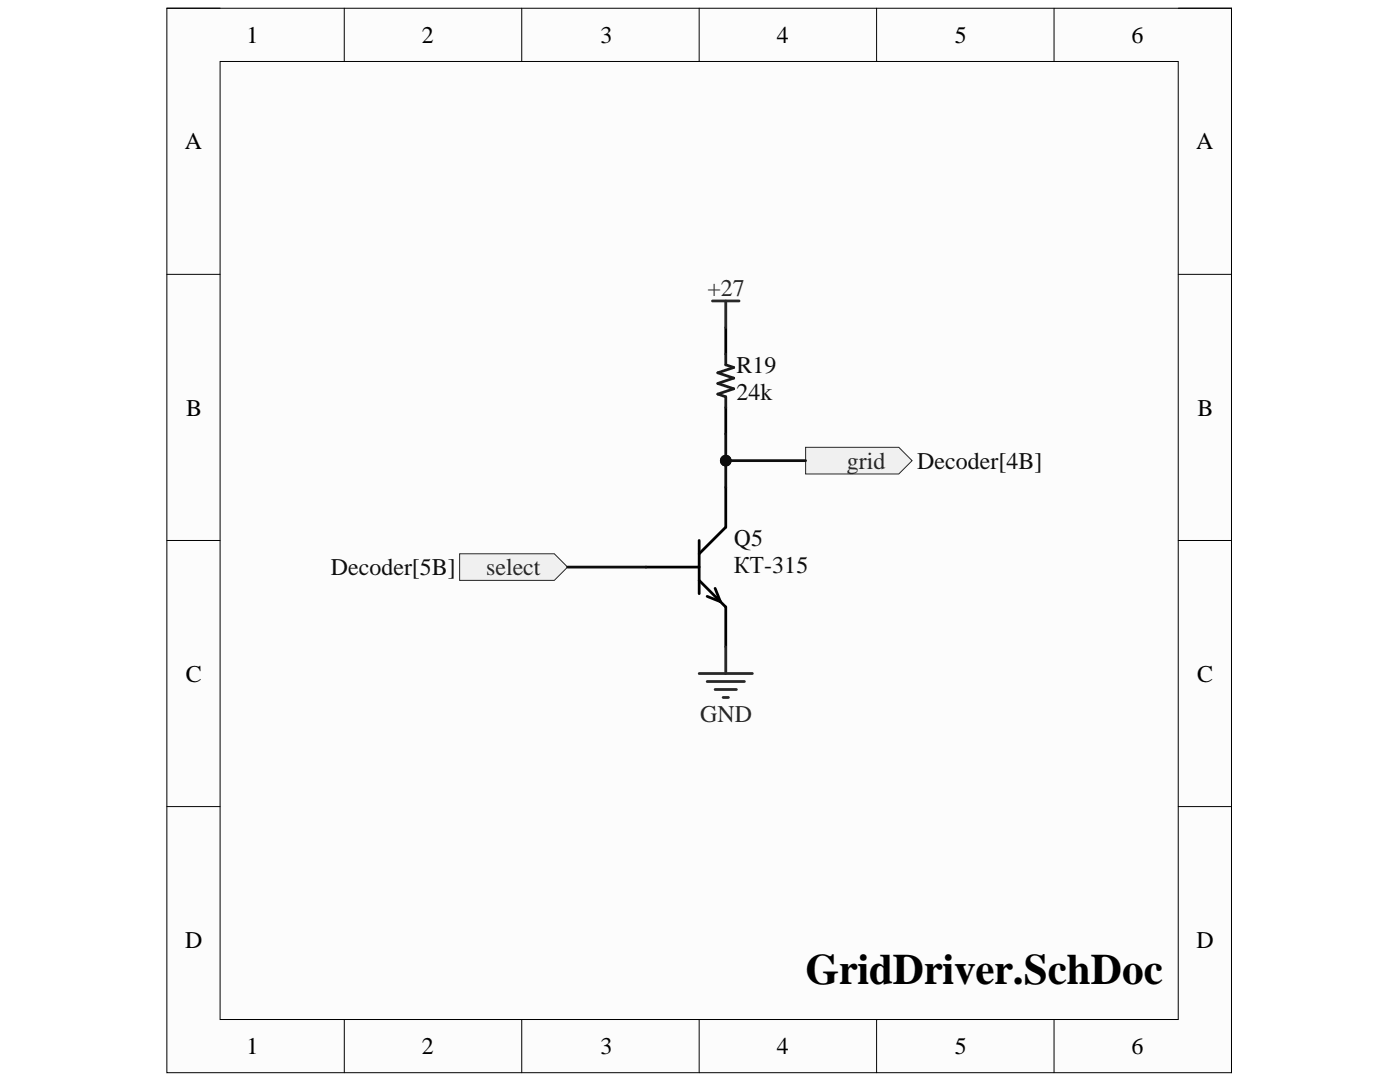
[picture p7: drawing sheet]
<svg xmlns="http://www.w3.org/2000/svg" width="279mm" height="216mm" viewBox="0 0 279 216" stroke-linecap="round" stroke-linejoin="round" font-family="sans-serif">
<path d="M33.3 1.6h212.5v212.4h-212.5z" fill-rule="evenodd" fill="#fcfcfc"/>
<path d="M33.3 1.6h212.5v212.4h-212.5z" fill="none" stroke="#000" stroke-width=".2"/>
<path d="M43.9 12.3h191.2v191.1h-191.2z" fill-rule="evenodd" fill="#fcfcfc"/>
<g fill="none" stroke="#000" stroke-width=".2">
<path d="M33.3 1.6h10.6M43.9 12.3h191.2v191.1h-191.2zM68.7 1.6v10.7M104.1 1.6v10.7M139.5 1.6v10.7M174.9 1.6v10.7M210.4 1.6v10.7M235.1 1.6h10.7v10.7M33.3 54.7h10.6M235.1 54.7h10.7M33.3 107.8h10.6M235.1 107.9h10.7"/>
<path d="M33.3 160.9h10.6M235.1 160.9h10.7M68.7 203.4v10.6M104.1 203.4v10.6M139.5 203.4v10.6M174.9 203.4v10.6M210.4 203.4v10.6M245.8 203.4v10.6"/>
</g>
<path d="M144.8 97.2v8l-5.3 5.3M128.9 113.2h10.6M139.5 107.8v10.7M139.5 115.8l5.3 5.3v8M142.7 117.4l1.1 2.7-2.7-1.1" fill="none" stroke="#000" stroke-width=".55"/>
<path d="M139.5 134.4h10.7M141.1 136h7.5M142.7 137.6h4.3M144.3 139.2h1.1M144.8 129.1v5.3" fill="none" stroke="#262626" stroke-width=".55"/>
<path d="M91.7 110.5h18.9l2.7 2.7-2.7 2.6h-18.9z" fill-rule="evenodd" fill="#f0f0f0"/>
<path d="M91.7 110.5h18.9l2.7 2.7-2.7 2.6h-18.9z" fill="none" stroke="#262626" stroke-width=".2"/>
<path d="M144.8 65.4v5.3M144.8 81.3v5.3" fill="none" stroke="#000" stroke-width=".55"/>
<path d="M144.8 70.7v2.1l1.6 .5-3.1 1.1 3.1 1.1-3.1 1 3.1 1.1-3.1 1 1.5 .6v2.1" fill="none" stroke="#1c1c1c" stroke-width=".55"/>
<path d="M142.2 60.1h5.3M144.8 60.1v5.3" fill="none" stroke="#262626" stroke-width=".55"/>
<path d="M160.8 89.3h18.6l2.6 2.6-2.6 2.7h-18.6z" fill-rule="evenodd" fill="#f0f0f0"/>
<path d="M160.8 89.3h18.6l2.6 2.6-2.6 2.7h-18.6z" fill="none" stroke="#262626" stroke-width=".2"/>
<path d="M144.8 91.9h16" fill="none" stroke="#0e0e0e" stroke-width=".55"/>
<circle cx="144.8" cy="91.9" r="1.06" fill="#0e0e0e"/>
<circle cx="144.8" cy="91.9" r="1.06" fill="none" stroke="#0e0e0e" stroke-width=".2"/>
<path d="M144.8 86.6v10.6M113.3 113.2h15.6" fill="none" stroke="#0e0e0e" stroke-width=".55"/>
<circle cx="144.8" cy="91.9" r="1.06" fill="#0e0e0e"/>
<circle cx="144.8" cy="91.9" r="1.06" fill="none" stroke="#0e0e0e" stroke-width=".2"/>
<text font-size="8.6" x="160.8" y="196.3">GridDriver.SchDoc</text>
<g font-size="4.8">
<text x="49.2" y="8.6">1</text>
<text x="84.2" y="8.6">2</text>
<text x="119.8" y="8.6">3</text>
<text x="155" y="8.6">4</text>
<text x="190.5" y="8.6">5</text>
<text x="225.8" y="8.6">6</text>
<text x="36.9" y="29.8">A</text>
<text x="238.7" y="29.8">A</text>
<text x="37.1" y="82.9">B</text>
<text x="239" y="82.9">B</text>
<text x="37.1" y="136">C</text>
<text x="238.9" y="136">C</text>
<text x="37" y="189.1">D</text>
<text x="238.8" y="189.1">D</text>
<text x="49.2" y="210.4">1</text>
<text x="84.2" y="210.4">2</text>
<text x="119.8" y="210.4">3</text>
<text x="155" y="210.4">4</text>
<text x="190.5" y="210.4">5</text>
<text x="225.8" y="210.4">6</text>
</g>
<g font-size="4.8" fill="#262626">
<text x="141.2" y="59">+27</text>
<text x="169" y="93.5">grid</text>
<text x="97" y="114.8">select</text>
<text x="139.7" y="144">GND</text>
</g>
<g font-size="4.8" fill="#0e0e0e">
<text x="147" y="74.4">R19</text>
<text x="147" y="79.8">24k</text>
<text x="183.1" y="93.5">Decoder[4B]</text>
<text x="146.4" y="108.9">Q5</text>
<text x="66" y="114.8">Decoder[5B]</text>
<text x="146.4" y="114.3">КТ-315</text>
</g>
</svg>
